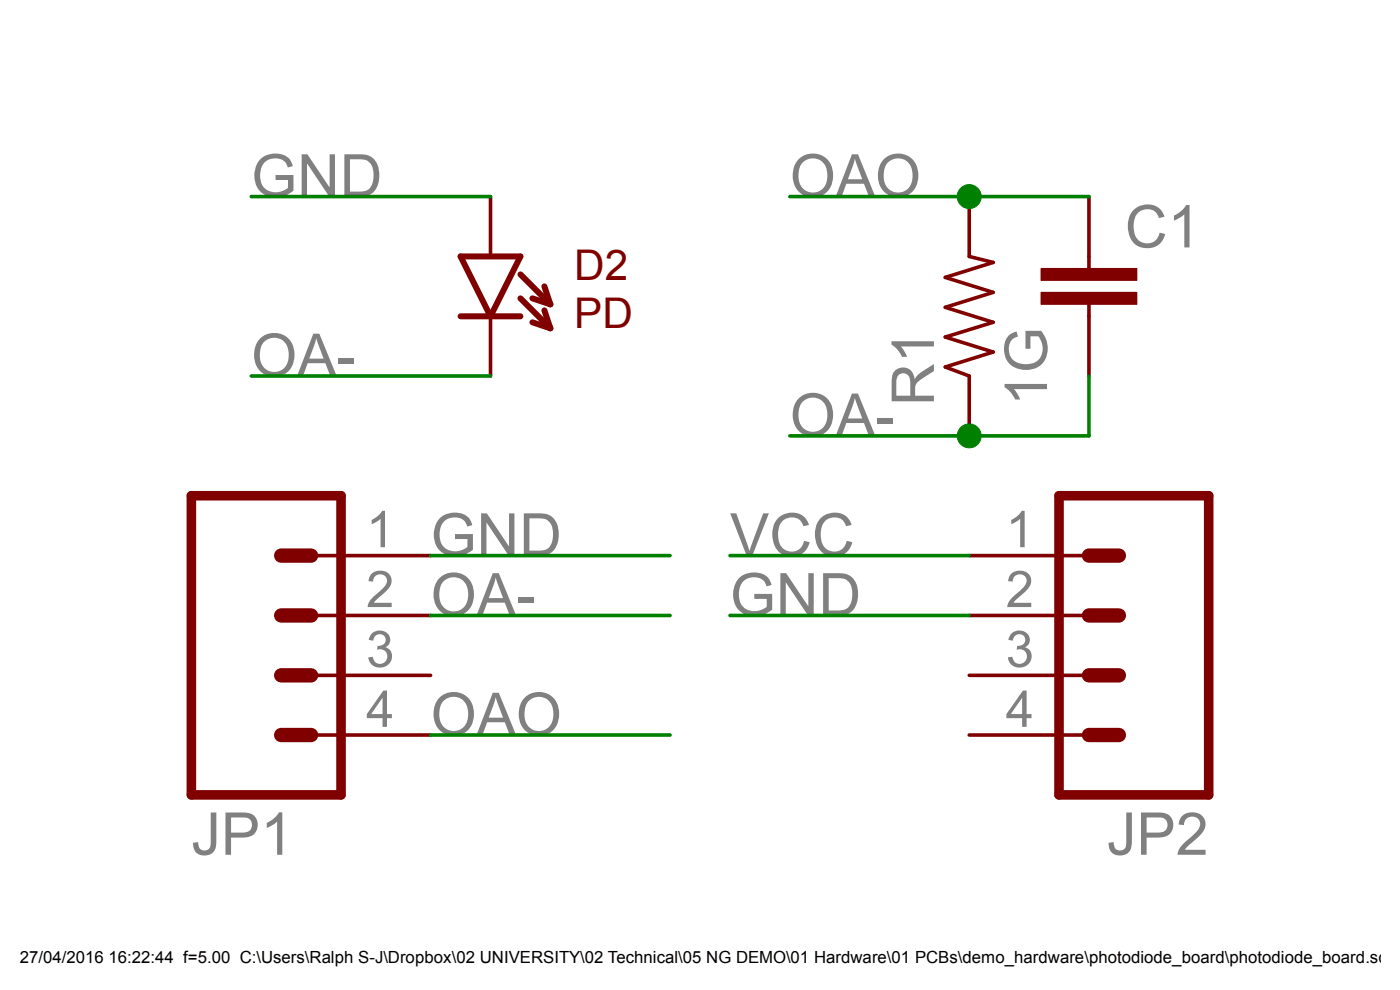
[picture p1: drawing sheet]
<svg xmlns="http://www.w3.org/2000/svg" width="297mm" height="210mm" viewBox="0 0 297 210" stroke-linecap="round" stroke-linejoin="round" font-family="sans-serif">
<path d="M40.6 105.2h31.7v63.4h-31.7zM224.7 105.2h31.7v63.4h-31.7z" fill="none" stroke="#800000" stroke-width="2"/>
<path d="M59.6 117.9h6.4M231 117.9h6.4M59.6 130.6h6.4M231 130.6h6.4M59.6 143.3h6.4M59.6 155.9h6.4M231 143.3h6.4M231 155.9h6.4" fill="none" stroke="#800000" stroke-width="3"/>
<path d="M205.6 41.7v12.7l5.1 1.3-10.2 3.1 10.2 3.2-10.2 3.2 10.2 3.2-10.2 3.1 10.2 3.2-10.2 3.2 5.1 1.9v12.7M231 54.4v2.5M231 64.6v2.5M66 117.9h25.4M205.6 117.9h25.4M66 130.6h25.4M205.6 130.6h25.4M66 143.3h25.4M66 155.9h25.4M205.6 143.3h25.4M205.6 155.9h25.4" fill="none" stroke="#800000" stroke-width=".76"/>
<path d="M220.9 62h20.3v2.6h-20.3z" fill-rule="evenodd" fill="#800000"/>
<path d="M220.9 62h20.3v2.6h-20.3z" fill="none" stroke="#800000" stroke-width=".21"/>
<path d="M220.9 56.9h20.3v2.6h-20.3z" fill-rule="evenodd" fill="#800000"/>
<path d="M220.9 56.9h20.3v2.6h-20.3z" fill="none" stroke="#800000" stroke-width=".21"/>
<path d="M104.1 41.7v12.7M231 41.7v12.7M104.1 67.1v12.7M231 67.1v12.7" fill="none" stroke="#800000" stroke-width=".76"/>
<path d="M97.7 54.4h12.7l-6.3 12.7zM110.4 58.2l6.4 6.4M97.7 67.1h12.7M110.4 63.3l6.4 6.3M112.9 68.4l3.9 1.2M112.9 63.3l3.9 1.3M115.5 65.8l1.3 3.8M115.5 60.7l1.3 3.9" fill="none" stroke="#800000" stroke-width="1.3"/>
<path d="M53.3 41.7h50.8M53.3 79.8h50.8M231 79.8v12.7h-63.4M91.4 117.9h50.8M91.4 130.6h50.8M154.9 130.6h50.7" fill="none" stroke="#008000" stroke-width=".76"/>
<circle cx="205.6" cy="92.5" r="2.54" fill="#008000"/>
<circle cx="205.6" cy="92.5" r="2.54" fill="none" stroke="#008000" stroke-width=".21"/>
<path d="M167.6 41.7h63.4M91.4 155.9h50.8" fill="none" stroke="#008000" stroke-width=".76"/>
<circle cx="205.6" cy="41.7" r="2.54" fill="#008000"/>
<circle cx="205.6" cy="41.7" r="2.54" fill="none" stroke="#008000" stroke-width=".21"/>
<path d="M154.9 117.9h50.7" fill="none" stroke="#008000" stroke-width=".76"/>
<g font-size="12.5" fill="#808080">
<text x="53.3" y="41.7">GND</text>
<text x="167.6" y="41.7">OAO</text>
<text x="238.6" y="52.5">C1</text>
<text x="53.3" y="79.8">OA-</text>
<text x="198.1" y="86.1" transform="rotate(-90 198.1 86.1)">R1</text>
<text x="222.1" y="86.1" transform="rotate(-90 222.1 86.1)">1G</text>
<text x="167.6" y="92.4">OA-</text>
<text x="91.4" y="117.9">GND</text>
<text x="154.9" y="117.9">VCC</text>
<text x="91.4" y="130.6">OA-</text>
<text x="154.9" y="130.6">GND</text>
<text x="91.4" y="155.9">OAO</text>
<text x="40.6" y="181.3">JP1</text>
<text x="234.8" y="181.3">JP2</text>
</g>
<g font-size="10.8" fill="#808080">
<text x="77.7" y="116.1">1</text>
<text x="213.4" y="116.1">1</text>
<text x="77.7" y="128.8">2</text>
<text x="213.4" y="128.8">2</text>
<text x="77.7" y="141.5">3</text>
<text x="213.4" y="141.5">3</text>
<text x="77.7" y="154.2">4</text>
<text x="213.4" y="154.2">4</text>
</g>
<g font-size="9" fill="#800000">
<text x="121.8" y="59.5">D2</text>
<text x="121.8" y="69.6">PD</text>
</g>
<text font-size="3.6" x="4.2" y="204.3">27/04/2016 16:22:44 f=5.00 C:\Users\Ralph S-J\Dropbox\02 UNIVERSITY\02 Technical\05 NG DEMO\01 Hardware\01 PCBs\demo_hardware\photodiode_board\photodiode_board.sch (</text>
</svg>
